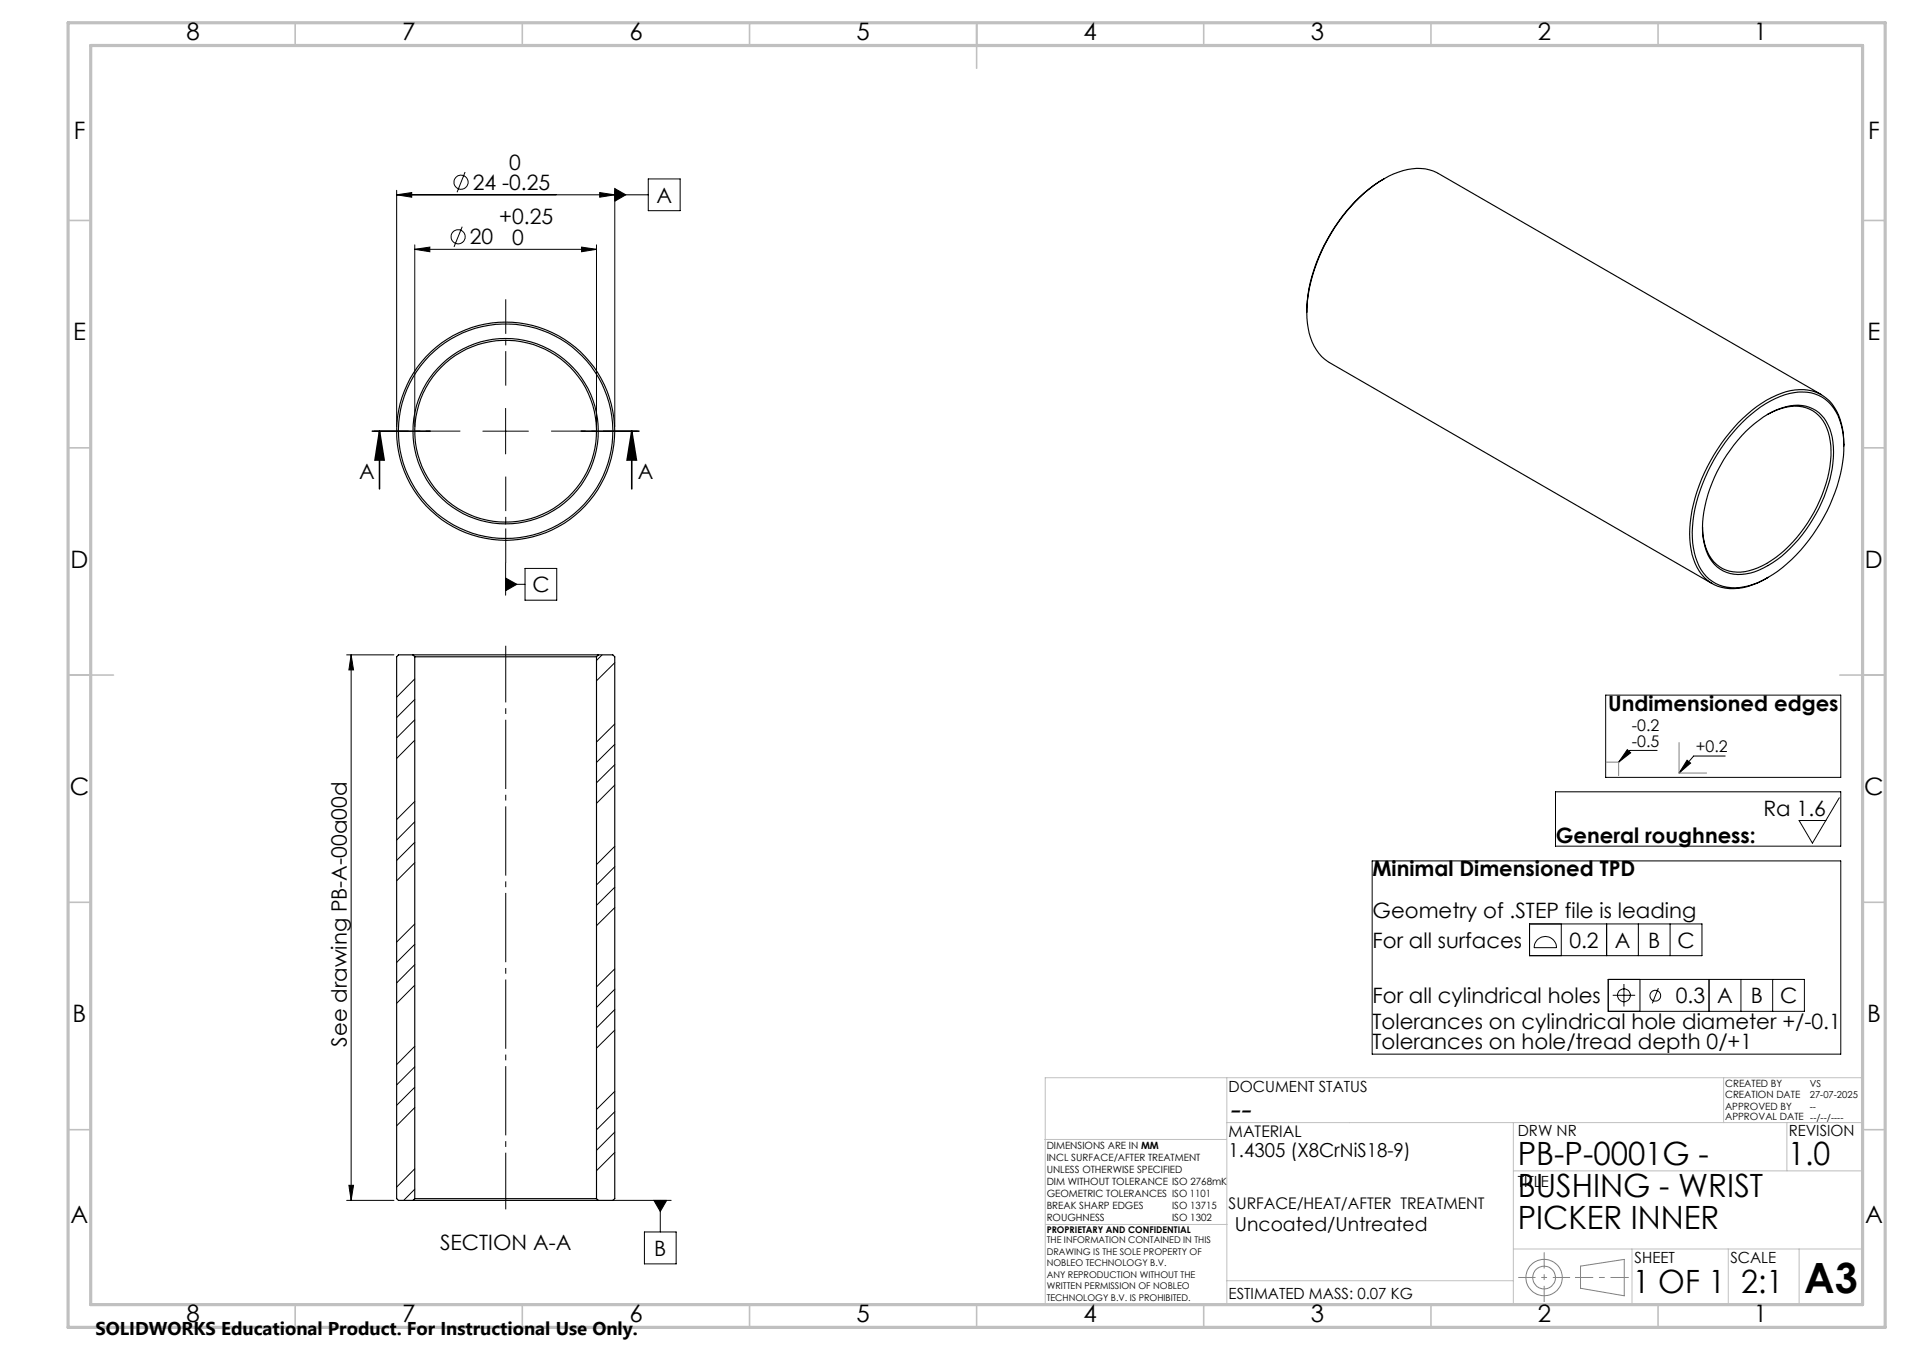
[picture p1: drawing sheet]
<svg xmlns="http://www.w3.org/2000/svg" width="420mm" height="297mm" viewBox="0 0 420 297" stroke-linecap="round" stroke-linejoin="round" font-family="sans-serif">
<g fill="none" stroke="#000" stroke-width=".22">
<path d="M102.4 37.8l-1.8 4.5M142.7 39.4h7v7h-7zM87.3 42.9l3.3-.5v1zM87.3 41.9v52M87.3 42.9h55.4M91.3 54.9l3.3-.5v1zM91.3 53.9v40M91.3 54.9h40M101.7 49.9l-1.8 4.4M128 54.4l3.3 .5-3.3 .5zM131.3 53.9v40M132 42.4l3.3 .5-3.3 .5z"/>
<path d="M135.3 41.5l2.5 1.4-2.5 1.4zM135.3 41.9v52M106.3 94.9h10M111.3 89.8v10.1M111.3 127.2l2.5 1.3-2.5 1.5zM111.3 123.9v7M111.3 128.5h4.3M115.6 125.1h7v6.9h-7zM76.3 144.1h10.4M77.3 144.1l.5 3.3h-1zM77.3 144.1v120M91.3 149.4l-4 4"/>
<path d="M91.3 153.9l-4 4M91.3 158.4l-4 3.9M132.5 144.1l-1.2 1.2M135.3 159.3l-4 4M135.3 145.8l-4 4M353.4 152.9h51.8v18.1h-51.8zM91.3 176.3l-4 4M91.3 162.8l-4 4.1M135.3 172.7l-4 4M135.3 163.8l-4 3.9M135.3 168.2l-4 4M342.4 174.2h62.8v12h-62.8z"/>
<path d="M358.2 164.9l.8 .7-2.7 2.1zM364.8 165.1h-6l-2.5 2.6M371.4 167.2l.7 .7-2.5 2.2zM379.8 166.3h-7l-3.2 3.8M404.9 175.5l-5.9 10-3-5h5.9M91.3 180.8l-4 4M91.3 185.3l-4 4M91.3 189.8l-4 4M135.3 186.2l-4 4M135.3 190.7l-4 4M135.3 195.2l-4 4M135.3 199.7l-4 4"/>
<path d="M302 189.4h103.2v42.5h-103.2zM91.3 203.3l-4 4M91.3 207.7l-4 4M91.3 212.2l-4 4M91.3 216.7l-4 4M135.3 213.1l-4 4M135.3 217.6l-4 4M336.7 203.3h37.9v7h-37.9zM338.3 206.8a2.45 2.45 0 0 1 2.8-.6 2.45 2.45 0 0 1 1.5 2.3h-4.9a2.48 2.48 0 0 1 .6-1.7zM343.7 203.3v7M353.7 203.3v7M354 215.5h43.2v7h-43.2z"/>
<path d="M355 219h4.9M357.5 216.5v4.9M360.6 203.3v7M361 215.5v7M365.1 217.4l-1.4 3.3M367.6 203.3v7M376.2 215.5v7M383.2 215.5v7M390.2 215.5v7M91.3 230.2l-4 4M91.3 234.7l-4 4M91.3 239.2l-4 4"/>
<path d="M135.3 222.1l-4 4M135.3 226.6l-4 4M91.3 257.1l-4 4.1M91.3 243.7l-4 4M135.3 240.1l-4 4M135.3 244.6l-4 4M135.3 249.1l-4 4M135.3 253.5l-4 4.1M76.3 264.1h10.4M76.8 260.8h1l-.5 3.3zM91.3 261.6l-2.4 2.5M134.9 264.1h12.8"/>
<path d="M141.9 271h6.9v7.1h-6.9zM143.9 264.1h2.9l-1.5 2.4zM145.3 264.1v6.9"/>
<circle cx="100.9" cy="52.1" r="1.55"/>
<circle cx="101.5" cy="40.1" r="1.56"/>
<circle cx="357.5" cy="219" r="1.41"/>
<circle cx="364.4" cy="219.1" r="1.19"/>
</g>
<g fill="none" stroke="#808080" stroke-width=".22">
<path d="M353.6 167.7h2.7v2.9M369.6 163.4v6.7h6.1M347.9 278.5l9.6-1.4v8l-9.6-1.7z"/>
<circle cx="339.9" cy="281" r="2.51"/>
<circle cx="339.9" cy="281.1" r="4"/>
</g>
<path d="M334.2 281h11.4" fill="none" stroke="#808080" stroke-width=".22" stroke-dasharray="15.2 1.3 1.3 1.3" stroke-dashoffset="11.4" stroke-linecap="butt"/>
<path d="M339.9 275.5v10.9" fill="none" stroke="#808080" stroke-width=".22" stroke-dasharray="15.2 1.3 1.3 1.3" stroke-dashoffset="11.7" stroke-linecap="butt"/>
<path d="M346.7 281h11.8" fill="none" stroke="#808080" stroke-width=".22" stroke-dasharray="15.2 1.3 1.3 1.3" stroke-dashoffset="11.2" stroke-linecap="butt"/>
<g fill="none" stroke="#c0c0c0" stroke-width=".22">
<path d="M270.1 237.1v49.9M379.4 237.1v9.9M410.1 237.1h-180v49.9M230 250.7h40M270.1 247h140M333.1 257.6h77M333.1 247v40M393.3 247v10.6M230.2 269.4h39.9M333.1 274.8h77M359.2 274.8v12.2M380.4 274.8v12.2"/>
<path d="M396 274.8v12.2M270.1 281.8h63"/>
</g>
<g fill="none" stroke="#c0c0c0" stroke-width=".35">
<path d="M65 5v5M115 5v5M165 5v5M215 5v10M265 5v5M315 5v5M365 5v5M15 48.5h5M410 48.5h5M15 98.5h5M410 98.5h5M15 148.5h10"/>
<path d="M405 148.5h10M15 198.5h5M410 198.5h5M15 248.5h5M410 248.5h5M65 287v5M115 287v5M165 287v5M215 287v5M265 287v5M315 287v5M365 287v5"/>
</g>
<path d="M15 5h400v287h-400zM20 10h390v277h-390z" fill="none" stroke="#c0c0c0" stroke-width=".7"/>
<g fill="#000">
<path d="M87.3 42.9l3.3-.5v1zM132 42.4l3.3 .5-3.3 .5zM91.3 54.9l3.3-.5v1zM128 54.4l3.3 .5-3.3 .5zM111.3 127.2l2.5 1.3-2.5 1.5zM135.3 41.5l2.5 1.4-2.5 1.4zM143.9 264.1l1.4 2.4 1.5-2.4z"/>
<path d="M139.1 94.9l1 6.3h-2.1zM83.5 94.9l1.1 6.3h-2.1z"/>
<path d="M77.3 144.1l.5 3.3h-1zM76.8 260.8h1l-.5 3.3z"/>
<path d="M371.4 167.2l.7 .7-2.5 2.2zM358.2 164.9l.8 .7-2.7 2.1z"/>
</g>
<g fill="none" stroke="#000" stroke-width=".25">
<path d="M304.3 39.5a37.2 37.2 0 0 0-16.6 28v1.3M304.6 39.4a37.3 37.3 0 0 0-15.3 20.1 24.1 24.1 0 0 0-.8 14.8 9.6 9.6 0 0 0 4.1 5.5l84.3 48.6M304.6 39.4a13 13 0 0 1 10.9-1.8l85.4 49.2M304.6 39.4l-.3 .1M383.5 93a21 21 0 0 1 12.4-6.7 8.7 8.7 0 0 1 9.4 7 25 25 0 0 1-1.4 15.1 37.4 37.4 0 0 1-13.7 18 13.3 13.3 0 0 1-11.7 2.3 9.3 9.3 0 0 1-5.5-7 26.8 26.8 0 0 1 2.3-16.6 39.6 39.6 0 0 1 8.2-12.1zM384.4 94.9a18.4 18.4 0 0 1 10.5-5.7 7.5 7.5 0 0 1 8.2 6.1 23.4 23.4 0 0 1-2.1 15.3 29.8 29.8 0 0 1-12.8 14.4 9 9 0 0 1-10.2-.3 11 11 0 0 1-3.2-8.6 32.4 32.4 0 0 1 9.6-21.2zM389 91.2a10.7 10.7 0 0 1 9.3-1.2 8.4 8.4 0 0 1 4.6 7 26.7 26.7 0 0 1-4.3 16.8 25.4 25.4 0 0 1-12.6 11.5 7.6 7.6 0 0 1-10.5-4.7l-.6-2.9-.1-1.7M405.9 98.1a14.2 14.2 0 0 0-3.2-9.9 9.7 9.7 0 0 0-10.6-1.7 28.9 28.9 0 0 0-13.1 11 35.3 35.3 0 0 0-7 21.1 12.3 12.3 0 0 0 3.8 9.1 10.4 10.4 0 0 0 11 .6l2.4-1.3M90.9 144.1h40.8M90.9 144.1h-3.2l-.4 .4v119.2l.4 .4h3.2M90.9 144.1l.4 .4M91.3 144.5h40"/>
<path d="M91.3 144.5v119.2M131.3 144.5v119.2M131.7 144.1h3.2l.4 .4v119.2l-.4 .4h-3.2M131.7 144.1l-.4 .4M90.9 264.1h40.8M91.3 263.7h40M91.3 263.7l-.4 .4M131.3 263.7l.4 .4"/>
<circle cx="111.3" cy="94.9" r="20.4"/>
<circle cx="111.3" cy="94.9" r="24"/>
<circle cx="111.3" cy="94.9" r="20"/>
<circle cx="111.3" cy="94.9" r="23.6"/>
</g>
<path d="M82 94.9h12.7M83.5 94.9l1.1 6.3h-2.1zM83.5 94.9v12.7M128 94.9h12.7M139.1 94.9l1 6.3h-2.1zM139.1 94.9v12.7" fill="none" stroke="#000" stroke-width=".35"/>
<path d="M101.3 94.8h-19M111.3 84.8v-19M121.3 94.8h19M111.3 104.8v19" fill="none" stroke="#000" stroke-width=".22" stroke-dasharray="15.2 1.3 1.3 1.3" stroke-dashoffset="7.6" stroke-linecap="butt"/>
<path d="M111.3 266.1v-124" fill="none" stroke="#000" stroke-width=".22" stroke-dasharray="15.2 1.3 1.3 1.3" stroke-dashoffset="2.8" stroke-linecap="butt"/>
<text font-size="9.2" x="397.2" y="284.5">A3</text>
<text font-size="7.3" x="270.4" y="246.3">--</text>
<g font-size="7.1">
<text x="334.1" y="256.2">PB-P-0001G -</text>
<text x="393.6" y="256.2">1.0</text>
<text x="334.1" y="263.3">BUSHING - WRIST</text>
<text x="334.1" y="270.3">PICKER INNER</text>
<text x="359.4" y="284.5">1 OF 1</text>
<text x="383.3" y="284.5">2:1</text>
</g>
<g font-size="5.3">
<text x="41" y="8.9">8</text>
<text x="88.5" y="8.9">7</text>
<text x="138.5" y="8.9">6</text>
<text x="188.5" y="8.9">5</text>
<text x="238.5" y="8.9">4</text>
<text x="288.5" y="8.9">3</text>
<text x="338.5" y="8.9">2</text>
<text x="386" y="8.9">1</text>
<text x="16.2" y="30.7">F</text>
<text x="411.2" y="30.7">F</text>
<text x="16.1" y="74.9">E</text>
<text x="411.1" y="74.9">E</text>
<text x="15.5" y="124.9">D</text>
<text x="410.5" y="124.9">D</text>
<text x="15.4" y="174.9">C</text>
<text x="410.4" y="174.9">C</text>
<text x="16" y="224.9">B</text>
<text x="411" y="224.9">B</text>
<text x="15.5" y="269.2">A</text>
<text x="410.5" y="269.2">A</text>
<text x="41" y="290.9">8</text>
<text x="88.5" y="290.9">7</text>
<text x="138.5" y="290.9">6</text>
<text x="188.5" y="290.9">5</text>
<text x="238.5" y="290.9">4</text>
<text x="288.5" y="290.9">3</text>
<text x="338.5" y="290.9">2</text>
<text x="386" y="290.9">1</text>
</g>
<g font-size="4.7">
<text x="104.1" y="41.8">24 -0.25</text>
<text x="112.1" y="37.3">0</text>
<text x="144.5" y="44.6">A</text>
<text x="103.4" y="53.8">20</text>
<text x="109.9" y="49.3">+0.25</text>
<text x="112.7" y="53.8">0</text>
<text x="79" y="105.4">A</text>
<text x="140.4" y="105.4">A</text>
<text x="117.2" y="130.3">C</text>
<text x="354" y="156.4">Undimensioned edges</text>
<text x="388.2" y="179.5">Ra 1.6</text>
<text x="342.5" y="185.5">General roughness:</text>
<text x="302.1" y="192.8">Minimal Dimensioned TPD</text>
<text x="302.1" y="201.9">Geometry of .STEP file is leading</text>
<text x="302.1" y="208.5">For all surfaces</text>
<text x="345.5" y="208.5">0.2</text>
<text x="355.4" y="208.5">A</text>
<text x="362.8" y="208.5">B</text>
<text x="369.3" y="208.5">C</text>
<text x="302.1" y="220.7">For all cylindrical holes</text>
<text x="368.9" y="220.7">0.3</text>
<text x="378" y="220.7">A</text>
<text x="385.4" y="220.7">B</text>
<text x="391.8" y="220.7">C</text>
<text x="302.1" y="226.3">Tolerances on cylindrical hole diameter +/-0.1</text>
<text x="76.3" y="230.3" transform="rotate(-90 76.3 230.3)">See drawing PB-A-00a00d</text>
<text x="302.1" y="230.9">Tolerances on hole/tread depth 0/+1</text>
<text x="96.9" y="275">SECTION A-A</text>
<text x="144" y="276.3">B</text>
</g>
<g font-size="4.2">
<text x="270.4" y="254.6">1.4305 (X8CrNiS18-9)</text>
<text x="271.8" y="270.8">Uncoated/Untreated</text>
</g>
<text font-size="4.1" x="21" y="293.7">SOLIDWORKS Educational Product. For Instructional Use Only.</text>
<g font-size="3.5">
<text x="359.2" y="160.9">-0.2</text>
<text x="359.2" y="164.3">-0.5</text>
<text x="373.3" y="165.5">+0.2</text>
<text x="270.4" y="250.1">MATERIAL</text>
<text x="270.4" y="266">SURFACE/HEAT/AFTER TREATMENT</text>
</g>
<g font-size="3.4">
<text x="270.4" y="240.2">DOCUMENT STATUS</text>
<text x="334.1" y="250">DRW NR</text>
<text x="393.7" y="250">REVISION</text>
<text x="334.1" y="261.1">TITLE</text>
<text x="359.8" y="277.9">SHEET</text>
<text x="380.9" y="277.9">SCALE</text>
<text x="270.4" y="285.7">ESTIMATED MASS: 0.07 KG</text>
</g>
<g font-size="2.2">
<text x="379.7" y="239.1">CREATED BY</text>
<text x="379.7" y="244.2">APPROVED BY</text>
<text x="379.7" y="241.6">CREATION DATE</text>
<text x="379.7" y="246.5">APPROVAL DATE --/--/----</text>
<text x="230.4" y="252.7">DIMENSIONS ARE IN MM</text>
<text x="230.4" y="255.4">INCL SURFACE/AFTER TREATMENT</text>
<text x="230.4" y="258">UNLESS OTHERWISE SPECIFIED</text>
<text x="230.4" y="260.7">DIM WITHOUT TOLERANCE ISO 2768mK</text>
<text x="230.4" y="263.3">GEOMETRIC TOLERANCES ISO 1101</text>
<text x="230.4" y="266">BREAK SHARP EDGES</text>
<text x="230.4" y="268.6">ROUGHNESS</text>
<text x="258" y="266">ISO 13715</text>
<text x="258" y="268.7">ISO 1302</text>
</g>
<g font-size="2.1">
<text x="398.4" y="239.1">VS</text>
<text x="398.4" y="244.2">--</text>
<text x="398.4" y="241.7">27-07-2025</text>
</g>
<g font-size="2">
<text x="230.4" y="271.3">PROPRIETARY AND CONFIDENTIAL</text>
<text x="230.4" y="273.5">THE INFORMATION CONTAINED IN THIS</text>
<text x="230.4" y="276.1">DRAWING IS THE SOLE PROPERTY OF</text>
<text x="230.4" y="278.6">NOBLEO TECHNOLOGY B.V.</text>
<text x="230.4" y="281.1">ANY REPRODUCTION WITHOUT THE</text>
<text x="230.4" y="283.6">WRITTEN PERMISSION OF NOBLEO</text>
<text x="230.4" y="286.2">TECHNOLOGY B.V. IS PROHIBITED.</text>
</g>
</svg>
